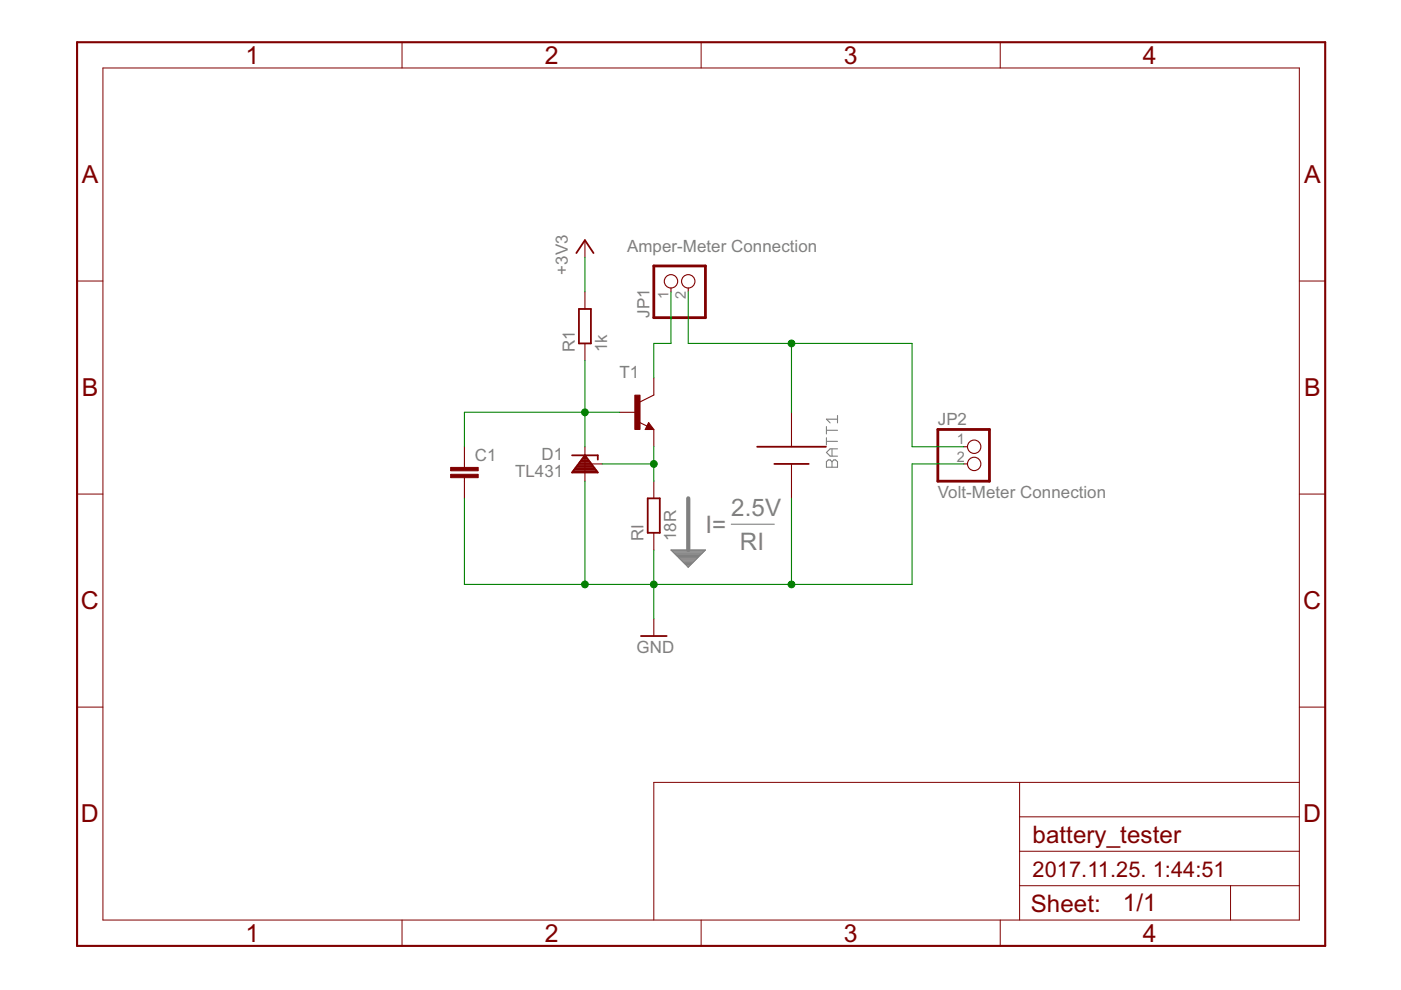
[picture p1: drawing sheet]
<svg xmlns="http://www.w3.org/2000/svg" width="297mm" height="210mm" viewBox="0 0 297 210" stroke-linecap="round" stroke-linejoin="round" font-family="sans-serif">
<path d="M145.9 105.7v10.9" fill="none" stroke="#808080" stroke-width=".89"/>
<g fill="none" stroke="#808080" stroke-width=".23">
<path d="M175.2 97.9l.4-.4h.4l.4 .4 .4-.4h.4l.4 .4v1.2h-2.4zM175.2 90.4v1.6M175.2 92.8v1.6M175.2 93.6h2.4M175.2 91.2h2.4M176.4 95.2v1.5M176.4 97.9v1.2M177.6 88.1v1.6M177.6 95.2h-1.6l-.8 .7 .8 .8h1.6M177.6 88.9h-2.4l.8 .8M142.3 116.6h7.3l-3.7 3.7zM142.3 116.7h7.2"/>
<path d="M142.5 116.9h6.8M142.7 117.1h6.4M142.9 117.2h6M143.1 117.4h5.7M143.3 117.6h5.3M143.4 117.8h5M143.6 118h4.6M143.8 118.2h4.2M144 118.4h3.8M144.2 118.6h3.4M144.4 118.7h3M144.6 118.9h2.7"/>
<path d="M144.8 119.1h2.3M144.9 119.3h2M145.1 119.5h1.6M145.3 119.7h1.2M145.5 119.8h.8M155 111.1h9.2M145.7 120h.4M145.9 120.2h.1"/>
</g>
<g fill="none" stroke="#800000" stroke-width=".23">
<path d="M124 50.9v3.7M124 61.9v3.6M124 72.8v3.7M142.3 61.1v.8M145.9 61.1v.8M98.5 94.7v4.4M124 94.7v7.3M124 98.4h3.7M131.3 87.4h3.7M135.4 89.5l1.8 .8M137.5 89.6l1.1 1.5h-1.8zM138.6 80.1v3.7l-2.9 1.4"/>
<path d="M138.6 91.1v3.6M167.8 87.4v7.3M167.8 98.4v7.3M204.3 98.4h.8M204.3 94.7h.8M98.5 101.3v4.4M138.6 102v3.7M138.6 113v3.6M138.6 131.2v3.7"/>
<circle cx="142.3" cy="59.6" r="1.42"/>
<circle cx="145.9" cy="59.6" r="1.42"/>
<circle cx="206.5" cy="94.7" r="1.42"/>
<circle cx="206.5" cy="98.4" r="1.42"/>
</g>
<g fill="none" stroke="#800000" stroke-width=".38">
<path d="M122.2 53.7l1.8-2.8 1.8 2.8M122.7 65.5h2.6v7.3h-2.6zM121.3 96.5h5.4v1M121.5 99.9h5.1M121.7 99.6h4.6M122 99.3h4M122.2 98.9h3.6M122.5 98.6h3.1M122.7 98.3h2.6M123 97.9h2.1M123.2 97.6h1.6M123.5 97.3h1"/>
<path d="M123.7 96.9h.6M124 96.6h.1M124 96.5l2.7 3.7h-5.4zM137.5 90.3l.2 .4h-.5l.3-.7 .8 .9h-1.1M160.5 94.7h14.6M164.2 98.4h7.3M137.3 105.7h2.6v7.3h-2.6zM135.9 134.9h5.5"/>
</g>
<g fill="#800000" stroke="#800000" stroke-width=".21">
<path d="M134.6 83.8h1.1v7.3h-1.1z"/>
<path d="M95.5 100.6h5.9v.7h-5.9z"/>
<path d="M95.5 99.1h5.9v.7h-5.9z"/>
</g>
<path d="M138.6 56.4h11v11h-11zM198.8 91.1h11v10.9h-11z" fill="none" stroke="#800000" stroke-width=".59"/>
<g fill="none" stroke="#800000" stroke-width=".21">
<path d="M21.8 14.4h253.7v180.7h-253.7zM85.2 9v5.4M148.7 9v5.4M212.1 9v5.4M16.3 59.6h5.5M275.5 59.6h5.5M16.3 104.8h5.5M275.5 104.8h5.5M16.3 149.9h5.5M275.5 149.9h5.5M216.2 165.9v29.2M216.2 173.2h59.3"/>
<path d="M275.5 165.9h-136.9v29.2M85.2 195.1v5.5M148.7 195.1v5.5M212.1 195.1v5.5M216.2 187.8h59.3M216.2 180.5h59.3M260.9 187.8v7.3"/>
</g>
<path d="M16.3 9h264.7v191.6h-264.7z" fill="none" stroke="#800000" stroke-width=".44"/>
<path d="M124 54.6v7.3M124 76.5v18.2M142.3 61.9v10.9h-3.7v7.3M145.9 61.9v10.9h47.5v21.9h10.9M167.8 72.8v14.6M127.7 98.4h10.9M131.3 87.4h-32.8v7.3M138.6 94.7v7.3M204.3 98.4h-10.9v25.5h-94.9v-18.2M124 102v21.9M138.6 116.6v14.6M167.8 105.7v18.2" fill="none" stroke="#008000" stroke-width=".23"/>
<g fill="#008000" stroke="#008000" stroke-width=".21">
<circle cx="167.8" cy="72.8" r=".72"/>
<circle cx="138.6" cy="98.4" r=".72"/>
<circle cx="138.6" cy="123.9" r=".72"/>
<circle cx="124" cy="123.9" r=".72"/>
<circle cx="167.8" cy="123.9" r=".72"/>
<circle cx="124" cy="87.4" r=".72"/>
</g>
<g font-size="5.9" fill="#800000">
<text x="52.1" y="13.6">1</text>
<text x="115.5" y="13.6">2</text>
<text x="178.9" y="13.6">3</text>
<text x="242.3" y="13.6">4</text>
<text x="17.3" y="38.9">A</text>
<text x="276.5" y="38.9">A</text>
<text x="17.3" y="84">B</text>
<text x="276.5" y="84">B</text>
<text x="17.2" y="129.2">C</text>
<text x="276.3" y="129.2">C</text>
<text x="17.2" y="174.4">D</text>
<text x="276.3" y="174.4">D</text>
<text x="52.1" y="199.7">1</text>
<text x="115.5" y="199.7">2</text>
<text x="178.9" y="199.7">3</text>
<text x="242.3" y="199.7">4</text>
</g>
<g font-size="5.7" fill="#808080">
<text x="149.6" y="113">I=</text>
<text x="155" y="109.3">2.5V</text>
<text x="156.9" y="116.6">RI</text>
</g>
<g font-size="5.7" fill="#800000">
<text x="218.9" y="178.7">battery_tester</text>
<text x="218.6" y="193.4">Sheet:</text>
<text x="238.1" y="193.3">1/1</text>
</g>
<text font-size="5.1" fill="#800000" x="218.9" y="186">2017.11.25. 1:44:51</text>
<g font-size="4" fill="#808080">
<text x="133" y="53.5">Amper-Meter Connection</text>
<text x="120.4" y="58.2" transform="rotate(-90 120.4 58.2)">+3V3</text>
<text x="137.7" y="67.3" transform="rotate(-90 137.7 67.3)">JP1</text>
<text x="121.9" y="74.6" transform="rotate(-90 121.9 74.6)">R1</text>
<text x="128.8" y="74.6" transform="rotate(-90 128.8 74.6)">1k</text>
<text x="131.3" y="80.1">T1</text>
<text x="198.8" y="90.2">JP2</text>
<text x="100.7" y="97.8">C1</text>
<text x="109.2" y="101.1">TL431</text>
<text x="114.8" y="97.5">D1</text>
<text x="198.8" y="105.7">Volt-Meter Connection</text>
<text x="136.5" y="114.8" transform="rotate(-90 136.5 114.8)">RI</text>
<text x="143.4" y="114.8" transform="rotate(-90 143.4 114.8)">18R</text>
<text x="135" y="138.5">GND</text>
</g>
<g font-size="3.5" fill="#808080">
<text x="141.8" y="63.3" transform="rotate(-90 141.8 63.3)">1</text>
<text x="145.4" y="63.3" transform="rotate(-90 145.4 63.3)">2</text>
<text x="202.9" y="94.2">1</text>
<text x="202.9" y="97.9">2</text>
</g>
</svg>
